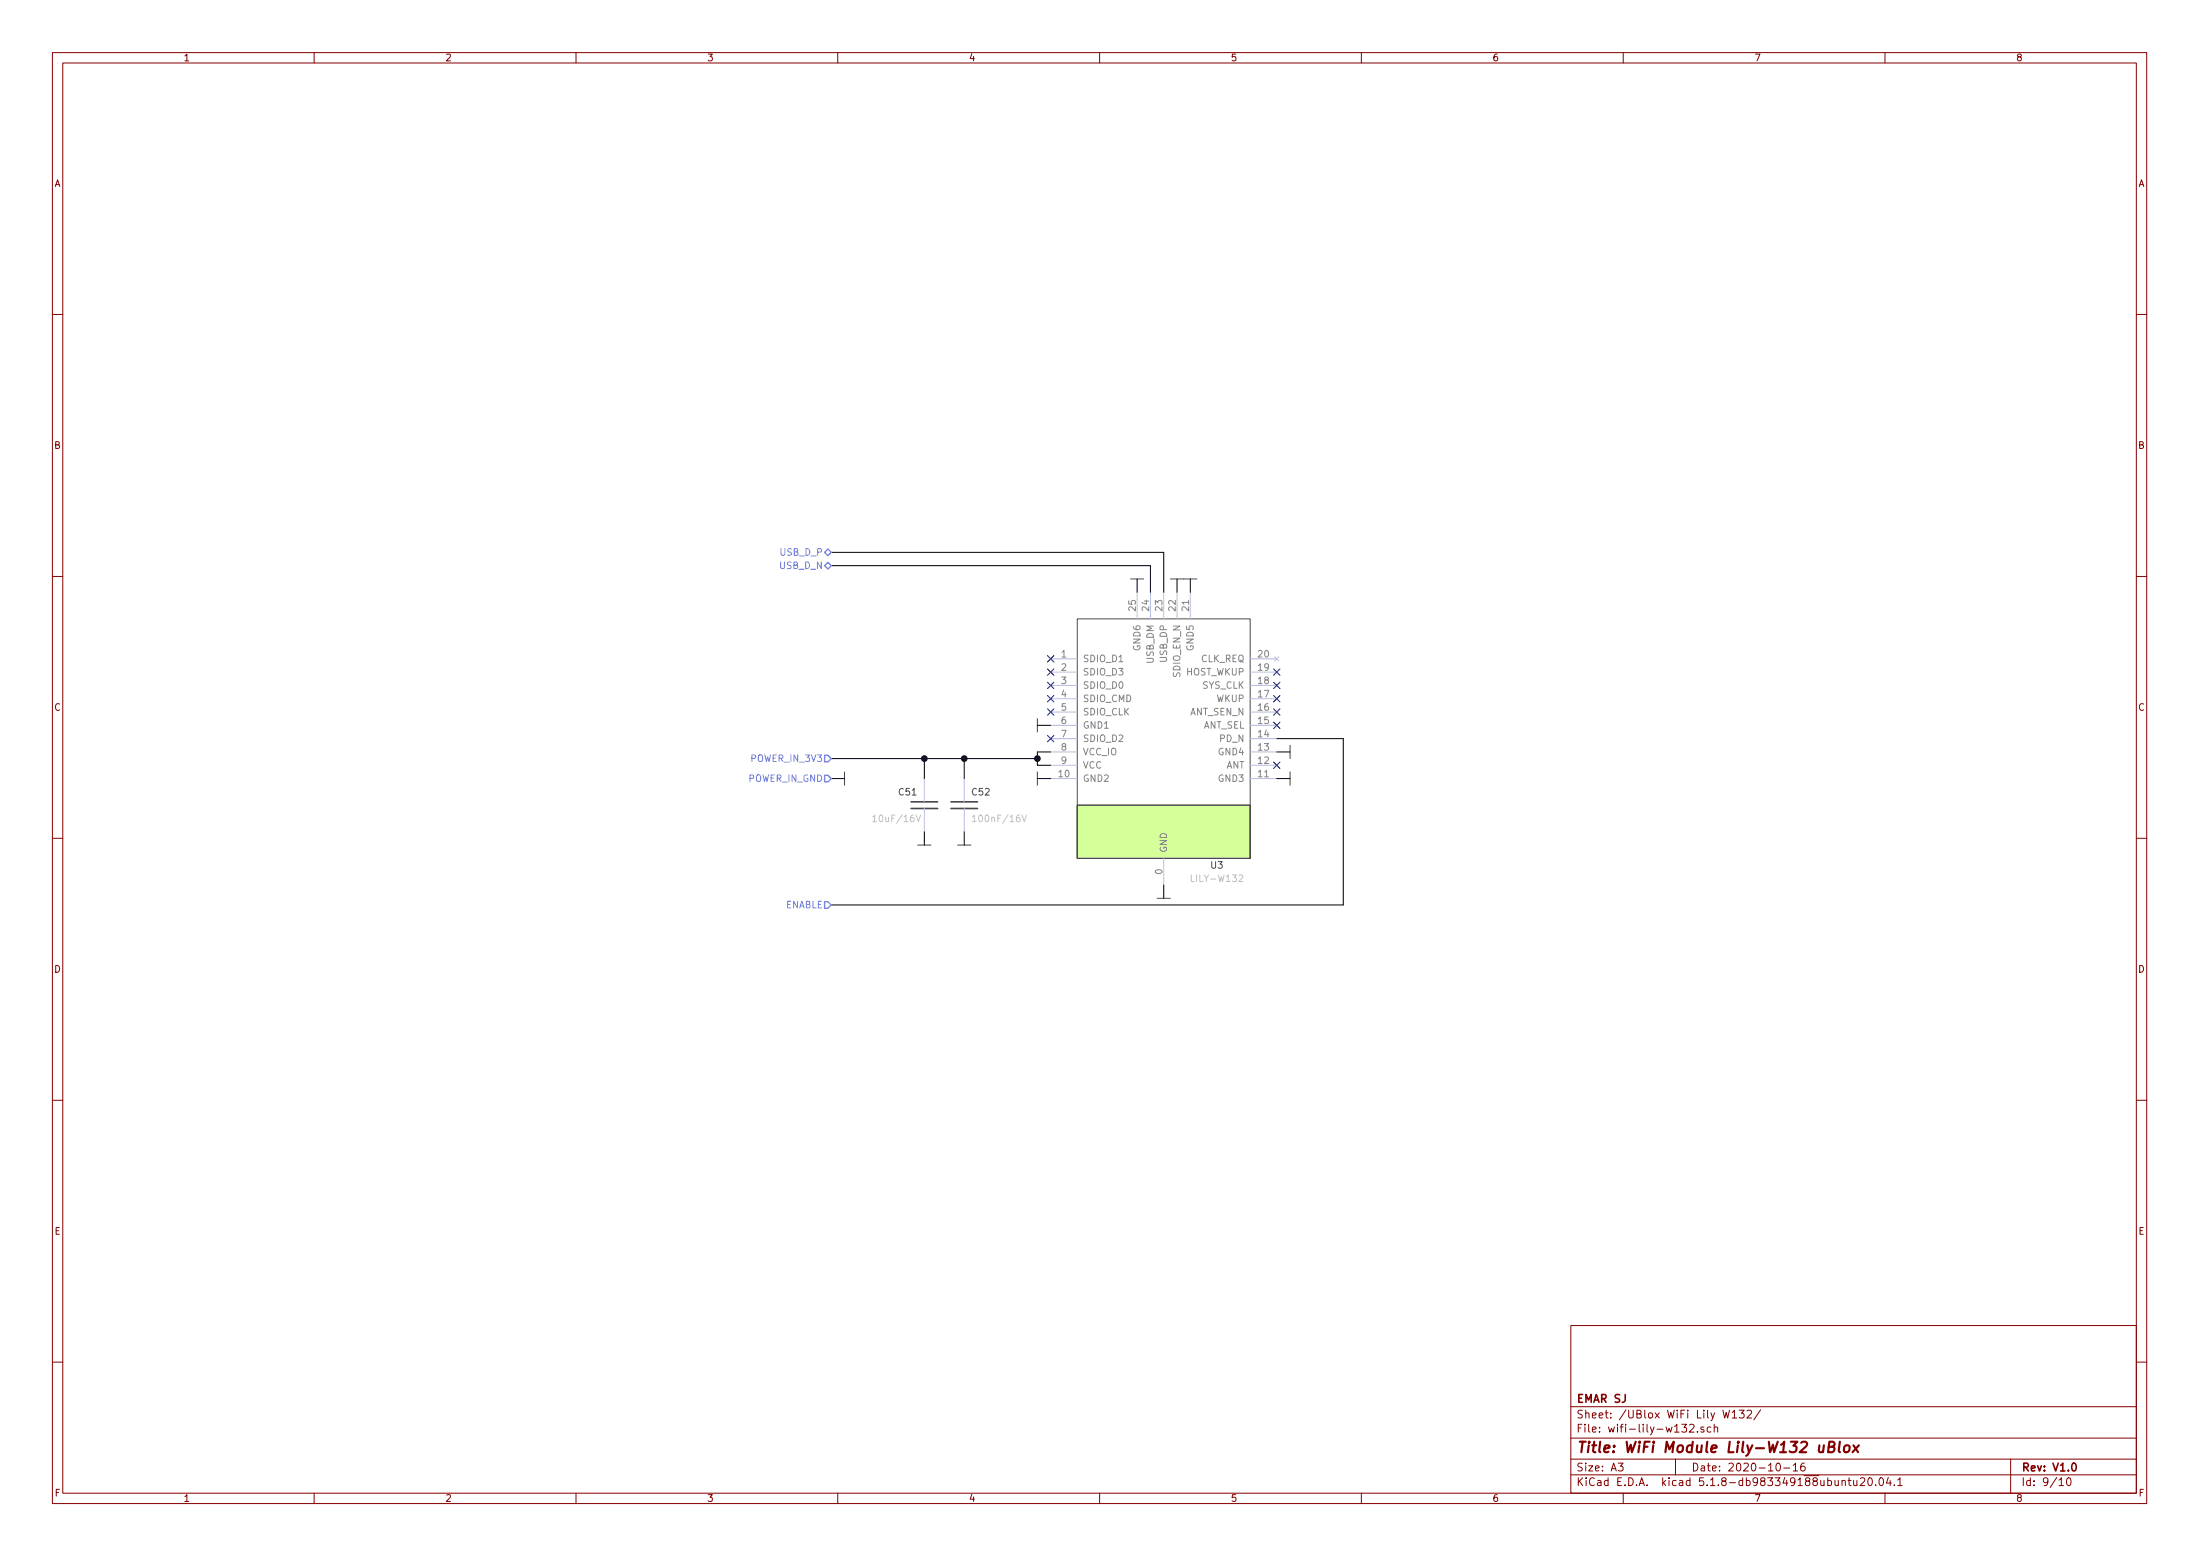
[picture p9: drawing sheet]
EESchema Schematic File Version 4
EELAYER 30 0
EELAYER END
$Descr A3 16535 11693
encoding utf-8
Sheet 9 10
Title "WiFi Module Lily-W132 uBlox"
Date "2020-10-16"
Rev "V1.0"
Comp "EMAR SJ"
Comment1 ""
Comment2 ""
Comment3 ""
Comment4 ""
$EndDescr
$Comp
L power:GND #PWR0313
U 1 1
P 9700 5850
F 0 "#PWR0313" H 9700 5950 30  0001 C CNN
F 1 "GND" H 9700 5750 30  0001 C CNN
F 2 "" H 9700 5850 60  0000 C CNN
F 3 "" H 9700 5850 60  0000 C CNN
	1    9700 5850
	0    1    1    0   
$EndComp
$Comp
L power:GND #PWR0314
U 1 1
P 7800 5850
F 0 "#PWR0314" H 7800 5950 30  0001 C CNN
F 1 "GND" H 7800 5750 30  0001 C CNN
F 2 "" H 7800 5850 60  0000 C CNN
F 3 "" H 7800 5850 60  0000 C CNN
	1    7800 5850
	0    -1   -1   0   
$EndComp
$Comp
L power:GND #PWR0315
U 1 1
P 7800 5450
F 0 "#PWR0315" H 7800 5550 30  0001 C CNN
F 1 "GND" H 7800 5350 30  0001 C CNN
F 2 "" H 7800 5450 60  0000 C CNN
F 3 "" H 7800 5450 60  0000 C CNN
	1    7800 5450
	0    -1   -1   0   
$EndComp
Wire Wire Line
	7900 5450 7800 5450
Wire Wire Line
	7800 5850 7900 5850
$Comp
L power:GND #PWR0316
U 1 1
P 9700 5650
F 0 "#PWR0316" H 9700 5750 30  0001 C CNN
F 1 "GND" H 9700 5550 30  0001 C CNN
F 2 "" H 9700 5650 60  0000 C CNN
F 3 "" H 9700 5650 60  0000 C CNN
	1    9700 5650
	0    1    1    0   
$EndComp
$Comp
L power:GND #PWR0317
U 1 1
P 8950 4350
F 0 "#PWR0317" H 8950 4450 30  0001 C CNN
F 1 "GND" H 8950 4250 30  0001 C CNN
F 2 "" H 8950 4350 60  0000 C CNN
F 3 "" H 8950 4350 60  0000 C CNN
	1    8950 4350
	1    0    0    -1  
$EndComp
$Comp
L power:GND #PWR0318
U 1 1
P 8550 4350
F 0 "#PWR0318" H 8550 4450 30  0001 C CNN
F 1 "GND" H 8550 4250 30  0001 C CNN
F 2 "" H 8550 4350 60  0000 C CNN
F 3 "" H 8550 4350 60  0000 C CNN
	1    8550 4350
	1    0    0    -1  
$EndComp
$Comp
L power:GND #PWR0319
U 1 1
P 8850 4350
F 0 "#PWR0319" H 8850 4450 30  0001 C CNN
F 1 "GND" H 8850 4250 30  0001 C CNN
F 2 "" H 8850 4350 60  0000 C CNN
F 3 "" H 8850 4350 60  0000 C CNN
	1    8850 4350
	1    0    0    -1  
$EndComp
Wire Wire Line
	8950 4350 8950 4450
Wire Wire Line
	8850 4350 8850 4450
Wire Wire Line
	8550 4350 8550 4450
Wire Wire Line
	9700 5650 9600 5650
Wire Wire Line
	9600 5850 9700 5850
NoConn ~ 9600 5750
NoConn ~ 9600 5050
NoConn ~ 9600 5150
NoConn ~ 9600 5250
NoConn ~ 9600 5350
NoConn ~ 9600 5450
$Comp
L Capacitors_Smd0603:100nF_0603 C52
U 1 1
P 7250 6050
F 0 "C52" H 7300 6150 50  0000 L CNN
F 1 "100nF/16V" H 7300 5950 50  0000 L CNN
F 2 "Capacitors_Smd_0603:100nF_0603" H 7250 6050 60  0001 C CNN
F 3 "Smd_0603/Components_Documentation/KEM_C1005_Y5V_SMD.pdf" H 7381 5959 60  0001 L CNN
	1    7250 6050
	1    0    0    -1  
$EndComp
$Comp
L Capacitors_Smd0603:10uF_0603 C51
U 1 1
P 6950 6050
F 0 "C51" H 6750 6150 50  0000 L CNN
F 1 "10uF/16V" H 6550 5950 50  0000 L CNN
F 2 "Capacitors_Smd_0805:10uF_0805" H 6950 6050 60  0001 C CNN
F 3 "Smd_0603/Components_Documentation/KEM_C1005_Y5V_SMD.pdf" H 7081 5959 60  0001 L CNN
	1    6950 6050
	1    0    0    -1  
$EndComp
Wire Wire Line
	7900 5650 7800 5650
Wire Wire Line
	7800 5650 7800 5700
Wire Wire Line
	7800 5750 7900 5750
Wire Wire Line
	7800 5700 7250 5700
Connection ~ 7800 5700
Wire Wire Line
	7800 5700 7800 5750
Wire Wire Line
	7250 5700 7250 5850
Wire Wire Line
	7250 5700 6950 5700
Wire Wire Line
	6950 5700 6950 5850
Connection ~ 7250 5700
Wire Wire Line
	6950 5700 6250 5700
Connection ~ 6950 5700
$Comp
L power:GND #PWR0320
U 1 1
P 6950 6350
F 0 "#PWR0320" H 6950 6450 30  0001 C CNN
F 1 "GND" H 6950 6250 30  0001 C CNN
F 2 "" H 6950 6350 60  0000 C CNN
F 3 "" H 6950 6350 60  0000 C CNN
	1    6950 6350
	1    0    0    -1  
$EndComp
$Comp
L power:GND #PWR0321
U 1 1
P 7250 6350
F 0 "#PWR0321" H 7250 6450 30  0001 C CNN
F 1 "GND" H 7250 6250 30  0001 C CNN
F 2 "" H 7250 6350 60  0000 C CNN
F 3 "" H 7250 6350 60  0000 C CNN
	1    7250 6350
	1    0    0    -1  
$EndComp
Wire Wire Line
	7250 6250 7250 6350
Wire Wire Line
	6950 6250 6950 6350
$Comp
L power:GND #PWR0322
U 1 1
P 8750 6750
F 0 "#PWR0322" H 8750 6850 30  0001 C CNN
F 1 "GND" H 8750 6650 30  0001 C CNN
F 2 "" H 8750 6750 60  0000 C CNN
F 3 "" H 8750 6750 60  0000 C CNN
	1    8750 6750
	-1   0    0    1   
$EndComp
$Comp
L WiFi_Module:LILY-W132 U3
U 1 1
P 8750 5400
F 0 "U3" H 9150 4300 50  0000 C CNN
F 1 "LILY-W132" H 9150 4200 50  0000 C CNN
F 2 "UBlox_WiFi_Module:LILY_W132" H 8200 6050 50  0001 C CNN
F 3 "/home/mw/kicad_library/Schematic/WiFi_Module/Components_Documentation/LILY-W1_DataSheet_(UBX-15000203).pdf" H 8200 6050 50  0001 C CNN
	1    8750 5400
	1    0    0    -1  
$EndComp
Wire Wire Line
	8750 6650 8750 6750
Text HLabel 6250 5700 0    50   Input ~ 0
POWER_IN_3V3
Text HLabel 6250 5850 0    50   Input ~ 0
POWER_IN_GND
$Comp
L power:GND #PWR0323
U 1 1
P 6350 5850
F 0 "#PWR0323" H 6350 5950 30  0001 C CNN
F 1 "GND" H 6350 5750 30  0001 C CNN
F 2 "" H 6350 5850 60  0000 C CNN
F 3 "" H 6350 5850 60  0000 C CNN
	1    6350 5850
	0    -1   -1   0   
$EndComp
Wire Wire Line
	6250 5850 6350 5850
Text HLabel 6250 6800 0    50   Input ~ 0
ENABLE
Wire Wire Line
	10100 5550 10100 6800
Wire Wire Line
	10100 6800 6250 6800
Wire Wire Line
	9600 5550 10100 5550
NoConn ~ 7900 4950
NoConn ~ 7900 5050
NoConn ~ 7900 5150
NoConn ~ 7900 5250
NoConn ~ 7900 5350
NoConn ~ 7900 5550
Wire Wire Line
	8650 4450 8650 4250
Wire Wire Line
	8650 4250 6250 4250
Wire Wire Line
	8750 4450 8750 4150
Wire Wire Line
	8750 4150 6250 4150
Text HLabel 6250 4150 0    50   BiDi ~ 0
USB_D_P
Text HLabel 6250 4250 0    50   BiDi ~ 0
USB_D_N
$EndSCHEMATC
